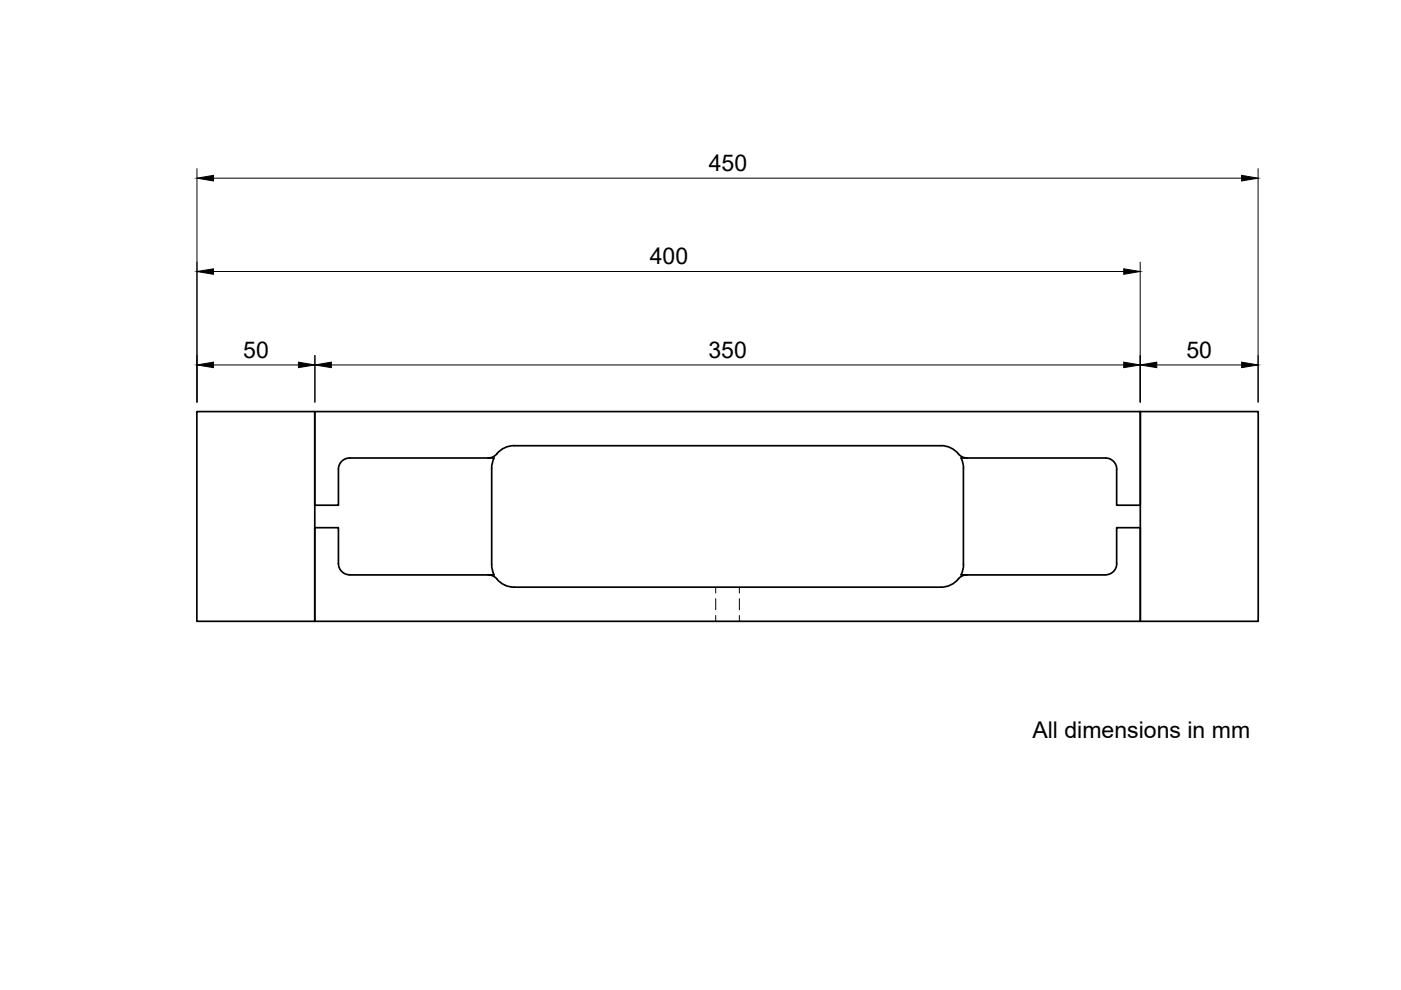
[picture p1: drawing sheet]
<svg xmlns="http://www.w3.org/2000/svg" width="297mm" height="210mm" viewBox="0 0 297 210" stroke-linecap="round" stroke-linejoin="round" font-family="sans-serif">
<!-- layer: Visible -->
<g fill="none" stroke="#000" stroke-width=".36">
<path d="M41.7 87.3h25v44.4h-25zM74.1 97.1h30.7l-.4 .8-.2 1.4v20.4l.2 1.3 .4 .9M74.1 97.1a2.38 2.38 0 0 0-2.3 2.4v7.6h-5.1v-19.8h175.1v19.8h-5.1l.1-7.6a2.38 2.38 0 0 0-2.4-2.4h-30.6l.5 1.7v20.9l-.2 1.3-.3 .9M109 94.5h90.5M109 94.5a5 5 0 0 0-4 2l-.7 .5-.8 .1M199.5 94.5l1.8 .3 1 .6 .9 .8M203.2 96.2l.6 .6 1.2 .3M241.8 87.3h25v44.4h-25zM71.8 119.5a2.38 2.38 0 0 0 2.3 2.4M71.8 119.5v-7.6h-5.1v19.8h175.1v-19.8h-5.1v7.6M236.8 119.5a2.38 2.38 0 0 1-2.4 2.4M74.1 121.9h30.7"/>
<path d="M103.5 121.9l.8 .1 .7 .4a5 5 0 0 0 4 2.1h90.5l1.8-.3 1-.6 .9-.9M203.8 121.9h30.6M205 121.9l-1.2 .3-.6 .5"/>
</g>
<!-- layer: Hidden -->
<path d="M151.7 124.5v1.2M151.7 126.9v2.4M151.7 130.5v1.2M156.8 124.5v1.2M156.8 126.9v2.4M156.8 130.5v1.2" fill="none" stroke="#000" stroke-width=".21"/>
<!-- layer: Dimensions -->
<path d="M41.8 35.8v49.5M45.3 37.8h217.9M266.7 35.8v49.5M45.3 57.6h193M241.7 55.6v29.7M45.3 77.4h18M66.8 75.4v9.9M70.3 77.4h168M245.3 77.4h17.9" fill="none" stroke="#000" stroke-width=".21"/>
<path d="M41.8 37.8l3.5-.6v1.2zM263.2 37.2l3.5 .6-3.5 .6zM41.8 57.6l3.5-.6v1.2zM238.3 57l3.4 .6-3.4 .6zM41.8 77.4l3.5-.6v1.1zM63.3 76.8l3.5 .6-3.5 .5zM66.8 77.4l3.5-.6v1.1zM238.3 76.8l3.4 .6-3.4 .5zM241.7 77.4l3.6-.6v1.1zM263.2 76.8l3.5 .6-3.5 .5z" fill="#000" stroke="#000" stroke-width=".21"/>
<g font-size="4.9">
<text x="150.3" y="36.2">450</text>
<text x="137.8" y="56">400</text>
<text x="51.6" y="75.8">50</text>
<text x="150.2" y="75.8">350</text>
<text x="251.5" y="75.8">50</text>
<text x="218.9" y="156.5">All dimensions in mm</text>
</g>
</svg>
